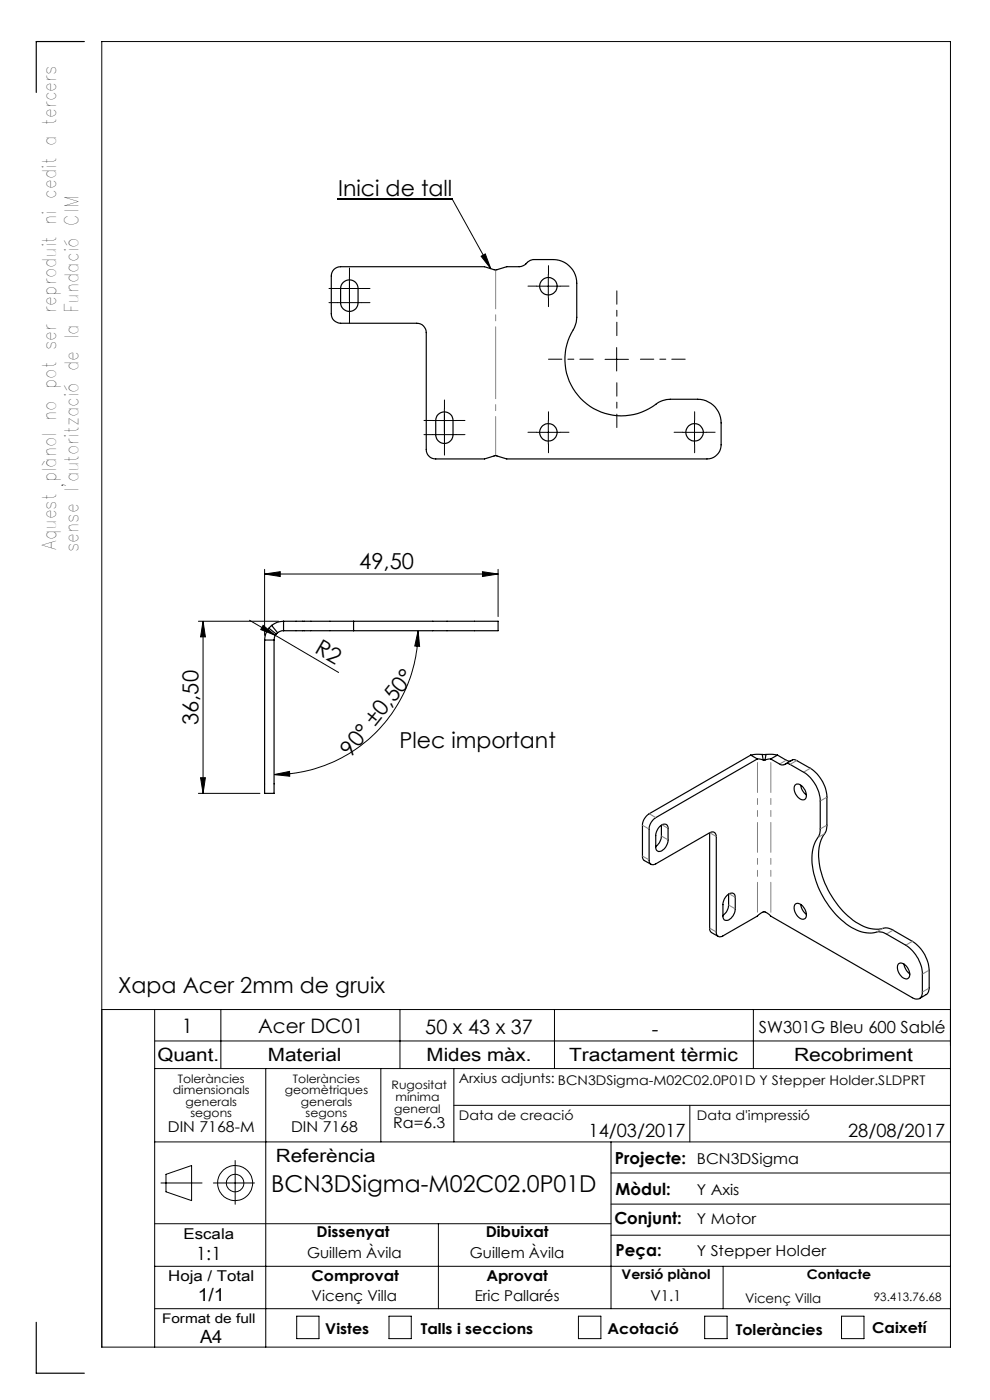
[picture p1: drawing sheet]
<svg xmlns="http://www.w3.org/2000/svg" width="210mm" height="297mm" viewBox="0 0 210 297" stroke-linecap="round" stroke-linejoin="round" font-family="sans-serif">
<g fill="none" stroke="#000" stroke-width=".21">
<path d="M71.6 42.2h24.3l8.2 14.8M74.1 58.7v5M102.1 54.4l.8-.5 1.2 3.1zM116.3 58.2v5M71.6 61.2h5M113.8 60.7h5M128.3 76.2h5M130.8 73.7v5M91.8 89.2h5M94.3 86.7v5M113.8 91.7h5M116.3 89.2v5"/>
<path d="M144.8 91.7h5M147.3 89.2v5M42.1 131.8h17M43.1 131.8l.5 3.3h-1.1zM43.1 131.8v36.5M52.9 131.6l5.5 3.2M55.8 132.7l2.6 2.1-3.1-1.2zM56.1 121.8l3.3-.5v1zM56.1 120.8v14M56.1 121.8h49.6M58.4 134.8l13.4 7.9M88.7 133.8l.3 3.3h-1z"/>
<path d="M88.7 133.8a30.5 30.5 0 0 1-30.6 30.5M102.3 121.3l3.4 .5-3.4 .5zM105.7 120.8v10M42.1 168.3h13M42.5 165h1.1l-.5 3.3zM58.1 164.3l3.3-.6 .1 1zM21.6 214.2h180M32.8 214.2v71.6M46.8 214.2v12.5M84.8 214.2v12.5M117.6 214.2v12.5M159.8 214.2v12.5"/>
<path d="M32.8 220.8h168.8M32.8 226.7h168.8M56.4 226.7v59.1M80.8 226.7v15.5M96.3 226.7v15.5M96.3 234.5h105.3M146.3 234.5v7.7M32.8 259.6h96.8M32.8 242.2h168.8M34.1 251h8.8M35.2 249.1l5.4-1.8v7.4l-5.4-1.9zM45.3 251h8.7"/>
<path d="M49.9 246.2v9.3M93 259.6v18M129.6 242.2v35.4M129.6 255.4h72M129.6 248.8h72M32.8 277.6h168.8M32.8 268.6h168.8M62.9 279.2h4.8v4.8h-4.8zM82.5 279.2h4.7v4.8h-4.7zM122.7 279.2h4.8v4.8h-4.8zM129.6 262h72M149.5 279.2h4.7v4.8h-4.7z"/>
<path d="M153.4 268.6v9M178.5 279.2h4.8v4.8h-4.8zM21.6 285.8h180v-277h-180v277"/>
<circle cx="49.9" cy="251" r="3.7"/>
<circle cx="49.9" cy="251" r="1.86"/>
</g>
<path d="M125.8 76.2h-9.5M130.8 71.2v-9.5M135.8 76.2h9.5M130.8 81.2v9.5" fill="none" stroke="#000" stroke-width=".21" stroke-dasharray="15.2 1.3 1.3 1.3" stroke-dashoffset="12.4"/>
<g fill="none" stroke="#000" stroke-width=".21" stroke-dasharray="15.2 1.3 1.3 1.3">
<path d="M74.1 58.7v-1.8M116.3 58.2v-1.8M71.6 61.2h-1.8M71.6 64.2h-1.8M74.1 63.7v1.9M74.1 64.2h2.5M74.1 64.2v-2.5M74.1 64.2h-2.5M74.1 64.2v2.5M74.1 61.7v-1.8M74.1 66.7v1.9M76.6 61.2h1.9"/>
<path d="M76.6 64.2h1.9M113.8 60.7h-1.8M116.3 63.2v1.9M118.8 60.7h1.9M91.8 89.2h-1.9M91.8 92.2h-1.9M94.3 86.7v-1.8M94.3 91.7v1.9M94.3 92.2h2.5M94.3 92.2v-2.5M94.3 92.2h-2.5M94.3 92.2v2.5"/>
<path d="M94.3 89.7v-1.8M94.3 94.7v1.9M96.8 89.2h1.8M96.8 92.2h1.8M113.8 91.7h-1.8M116.3 89.2v-1.8M116.3 94.2v1.9M118.8 91.7h1.9M144.8 91.7h-1.8M147.3 89.2v-1.8M147.3 94.2v1.9M149.8 91.7h1.9"/>
</g>
<g fill="none" stroke="#000" stroke-width=".25">
<path d="M17.9 8.8h-10.2v10.8M70.8 57.1l.7-.4 .7-.1h30.6l2.1 .7h.4a8.8 8.8 0 0 1 5-.8 3 3 0 0 0 1.9-1.1l.9-.3h4.2a5 5 0 0 1 5 5v7.2a6.3 6.3 0 0 1-1.1 3.4 12.1 12.1 0 0 0 3.3 15 12.1 12.1 0 0 0 15.3-.4l1.6-.5 .8-.1h5.8a5 5 0 0 1 5 5v4.7a3 3 0 0 1-3 3h-42.5l-2.3-.7-2.4 .7h-10.4a1.99 1.99 0 0 1-2-2v-24.8a1.99 1.99 0 0 0-2-2h-16.2a1.99 1.99 0 0 1-1.9-2v-8l.1-.8zM72.8 59.9a1.84 1.84 0 0 1 2-.4 1.84 1.84 0 0 1 1.2 1.7v3a1.85 1.85 0 0 1-1.9 1.9 1.85 1.85 0 0 1-1.9-1.9l.1-3.3zM93 87.9a1.84 1.84 0 0 1 2-.4 1.84 1.84 0 0 1 1.1 1.7v3a1.83 1.83 0 0 1-1.8 1.9 1.83 1.83 0 0 1-1.9-1.9l.1-3.3zM56.1 135.8v32.5h2v-32.5M56.1 135.8h2M57 133.3a4 4 0 0 0-.9 2.5M57 133.3l1.6 1.2M57.6 132.7l-.6 .6M57.6 132.7l1.3 1.5M58.6 134.5l-.4 .6-.1 .7M58.9 134.2l-.3 .3"/>
<path d="M60.1 133.8h14.9M60.1 131.8h14.9M60.1 131.8a3.9 3.9 0 0 0-2.5 .9M60.1 133.8h-.3l-.9 .4M60.1 131.8v2M75 131.8h30.7v2h-30.7M75 131.8v2M139.9 175.3a.99 .99 0 0 1 1.7 0l.1 2.9a2.49 2.49 0 0 1-2 2.5l-.4-.3-.2-.5v-2.9l.5-1.2zM140.3 175v2.4a3 3 0 0 1-1.2 2.2M150.5 176.7v20.5l.4 .6 1.4 .8M159.2 160.2l-21.5 12.4a3.1 3.1 0 0 0-1.4 2.5v6.8l.4 .7 1.4 .8M159.2 160.2l1.5 .8"/>
<path d="M160.7 161l-21.6 12.5a3.1 3.1 0 0 0-1.4 2.4v6.6a.86 .86 0 0 0 .4 .9 .86 .86 0 0 0 1-.1l11.4-6.6M160.7 161l1.2 .2M161.7 160.1l-1.3-.1-1.2 .2M161.7 160.1h.8M161.7 160.1l.2 1.1M161.9 161.2h.4M162.5 160.1l1.3-.1 1.1 .2M162.5 160.1l-.2 1.1M163.5 161l2.1 1.2 .6 .1 .4-.2M163.5 161l-1.2 .2M164.9 160.2l2 1.2h.9M164.9 160.2l-1.4 .8"/>
<path d="M166.6 162.1l.7-.1 3.2 1.8a7.7 7.7 0 0 1 3.5 6.1v6a4.1 4.1 0 0 1-1 2.6 11.6 11.6 0 0 0 .3 9 17.8 17.8 0 0 0 8.5 9.8 6.4 6.4 0 0 0 4.6 .4l1.1 .2 4.6 2.6a7.9 7.9 0 0 1 3.6 6.2v3.8a1.27 1.27 0 0 1-.7 1.3 1.27 1.27 0 0 1-1.5-.1l-30-17.4-.3-.2a1.35 1.35 0 0 0-2.3 0l-7.5 4.4a.86 .86 0 0 1-1 .1 .86 .86 0 0 1-.5-.9v-20.2a.87 .87 0 0 0-.4-.9 .87 .87 0 0 0-1 .1M166.6 162.1l1.5-.9 .4-.1 3.4 1.9a7.9 7.9 0 0 1 3.5 6.1v5.9a3.7 3.7 0 0 1-1 2.7 11.6 11.6 0 0 0 .3 9 17.8 17.8 0 0 0 8.5 9.8 7.1 7.1 0 0 0 4.8 .3l1.2 .4 4.3 2.5a7.9 7.9 0 0 1 3.6 6.1v3.8l-.2 .9-.3 .4-1.5 .9M168.7 166.5a1.33 1.33 0 0 1 1.9 .9 1.57 1.57 0 0 1 0 2.2 2.31 2.31 0 0 1-2.1-2.7zM169.9 166.6a2.77 2.77 0 0 0 1.2 2M154.2 190a1.01 1.01 0 0 1 1.7-.1l.1 2.9a2.5 2.5 0 0 1-2 2.5l-.4-.1-.2-.6v-3l.2-.9zM154.6 189.7v2.3a2.9 2.9 0 0 1-1.2 2.2M168.7 191.8a1.39 1.39 0 0 1 1.9 .9 1.56 1.56 0 0 1 0 2.2 2.1 2.1 0 0 1-2.1-1.9v-.6zM169.9 191.9a2.92 2.92 0 0 0 1.2 2.1M190.6 204.5a1.51 1.51 0 0 1 2.1 1.1 1.31 1.31 0 0 1-.3 2.1 2.38 2.38 0 0 1-1.8-3.2zM191.8 204.5a3.3 3.3 0 0 0 1.2 2.1M7.7 280.5v10.8h10.2"/>
<circle cx="116.3" cy="60.7" r="1.86"/>
<circle cx="116.3" cy="91.7" r="1.85"/>
<circle cx="147.3" cy="91.7" r="1.85"/>
</g>
<path d="M105.1 57.3v39.4" fill="none" stroke="#808080" stroke-width=".21" stroke-dasharray="15.2 1.3 1.3 1.3" stroke-dashoffset="7"/>
<g fill="#000">
<path d="M102.1 54.4l.8-.5 1.2 3.1zM55.8 132.7l2.6 2.1-3.1-1.2z"/>
<path d="M56.1 121.8l3.3-.5v1zM102.3 121.3l3.4 .5-3.4 .5z"/>
<path d="M42.5 165h1.1l-.5 3.3zM43.1 131.8l.5 3.3h-1.1z"/>
<path d="M58.1 164.3l3.3-.6 .1 1zM88.7 133.8l.3 3.3h-1z"/>
</g>
<path d="M160.7 161v33.3M163.5 194.3v-33.3" fill="none" stroke="#808080" stroke-width=".21" stroke-dasharray="6.3 1.3 1.3 1.3 1.3 1.3" stroke-dashoffset="-.8"/>
<g fill="none" stroke="#808080" stroke-width=".21" stroke-dasharray="6.3 1.3 1.3 1.3 1.3 1.3">
<path d="M137.7 172.6l1.4 .8M137.7 175.9l-1.4-.8M140.3 177.4l1.4 .8M140.4 175l1.3 .7M151.9 177.5l-1.4-.9M165.4 162.1l1.4-.8M169 161.3l-1.4 .8M170.5 163.8l1.4-.8M174 175.8l1.4-.8M174.9 176.9l-1.4 .8M175.4 169.1l-1.4 .8M136.3 181.6l1.4 .8"/>
<path d="M150.5 196.9l1.4 .8M154.6 192l1.4 .8M154.7 189.6l1.3 .8M185.9 197.7l1.4-.8M189.5 197.3l-1.5 .8M192.1 200.5l1.5-.8M195.7 210.4l1.4-.8M197.1 205.8l-1.4 .8"/>
</g>
<text font-size="4.9" x="57.5" y="253">BCN3DSigma-M02C02.0P01D</text>
<g font-size="4.7">
<text x="71.7" y="41.6">Inici de tall</text>
<text x="76.2" y="120.8">49,50</text>
<text x="66.5" y="138.4" transform="rotate(30 66.5 138.4)">R2</text>
<text x="42.1" y="153.8" transform="rotate(-90 42.1 153.8)">36,50</text>
<text x="74.4" y="160.7" transform="rotate(-51 74.4 160.7)">90° ±0,50°</text>
<text x="84.7" y="158.6">Plec important</text>
<text x="25.1" y="210.7">Xapa Acer 2mm de gruix</text>
</g>
<g font-size="4.2">
<text x="38.6" y="219">1</text>
<text x="54.8" y="219.2">Acer DC01</text>
<text x="90.2" y="219.4">50 x 43 x 37</text>
<text x="138.3" y="219.7">-</text>
</g>
<g font-size="4">
<text x="11.9" y="116.6" transform="rotate(-90 11.9 116.6)">Aquest plànol no pot ser reproduit ni cedit a tercers</text>
<text x="16.6" y="117.1" transform="rotate(-90 16.6 117.1)">sense l'autorització de la Fundació CIM</text>
</g>
<g font-size="3.9">
<text x="33.4" y="225">Quant.</text>
<text x="56.8" y="225">Material</text>
<text x="90.5" y="225">Mides màx.</text>
<text x="120.7" y="225">Tractament tèrmic</text>
<text x="168.4" y="225">Recobriment</text>
<text x="124.8" y="241.3">14/03/2017</text>
<text x="179.9" y="241.3">28/08/2017</text>
<text x="58.5" y="246.5">Referència</text>
<text x="41.6" y="267.2">1:1</text>
<text x="41.9" y="276.1">1/1</text>
<text x="42.4" y="284.9">A4</text>
</g>
<g font-size="3.5">
<text x="161" y="219.2">SW301G Bleu 600 Sablé</text>
<text x="130.5" y="246.8">Projecte:</text>
<text x="130.6" y="253.4">Mòdul:</text>
<text x="130.3" y="259.8">Conjunt:</text>
<text x="130.6" y="266.4">Peça:</text>
</g>
<g font-size="3.2">
<text x="83.4" y="239.3">Ra=6.3</text>
<text x="35.6" y="240.1">DIN 7168-M</text>
<text x="61.7" y="240.1">DIN 7168</text>
<text x="147.8" y="246.8">BCN3DSigma</text>
<text x="147.8" y="253.4">Y Axis</text>
<text x="38.9" y="262.9">Escala</text>
<text x="67.2" y="262.5">Dissenyat</text>
<text x="103" y="262.5">Dibuixat</text>
<text x="147.8" y="259.8">Y Motor</text>
<text x="65.1" y="266.8">Guillem Àvila</text>
<text x="99.7" y="266.8">Guillem Àvila</text>
<text x="147.8" y="266.4">Y Stepper Holder</text>
<text x="35.7" y="271.7">Hoja / Total</text>
<text x="66.1" y="271.7">Comprovat</text>
<text x="103.2" y="271.7">Aprovat</text>
<text x="66.1" y="276.1">Vicenç Villa</text>
<text x="100.7" y="276.1">Eric Pallarés</text>
<text x="138" y="276.1">V1.1</text>
<text x="69" y="283.1">Vistes</text>
<text x="89.3" y="283.1">Talls i seccions</text>
<text x="128.8" y="283.1">Acotació</text>
<text x="156.1" y="283.2">Toleràncies</text>
<text x="185" y="282.8">Caixetí</text>
</g>
<g font-size="2.8">
<text x="97.3" y="229.6">Arxius adjunts: BCN3DSigma-M02C02.0P01D Y Stepper Holder.SLDPRT</text>
<text x="97.3" y="237.7">Data de creació</text>
<text x="147.8" y="237.7">Data d'impressió</text>
<text x="131.8" y="271.4">Versió plànol</text>
<text x="171.2" y="271.4">Contacte</text>
<text x="34.4" y="280.7">Format de full</text>
<text x="158" y="276.3">Vicenç Villa</text>
</g>
<g font-size="2.5">
<text x="36.7" y="232.1">dimensionals</text>
<text x="37.7" y="229.6">Toleràncies</text>
<text x="60.4" y="232.1">geomètriques</text>
<text x="62.1" y="229.6">Toleràncies</text>
<text x="83.1" y="231">Rugositat</text>
<text x="83.9" y="233.5">mínima</text>
<text x="39.4" y="234.6">generals</text>
<text x="40.4" y="237.1">segons</text>
<text x="63.8" y="234.6">generals</text>
<text x="64.8" y="237.1">segons</text>
<text x="83.6" y="236.2">general</text>
<text x="185.4" y="276.1">93.413.76.68</text>
</g>
</svg>
